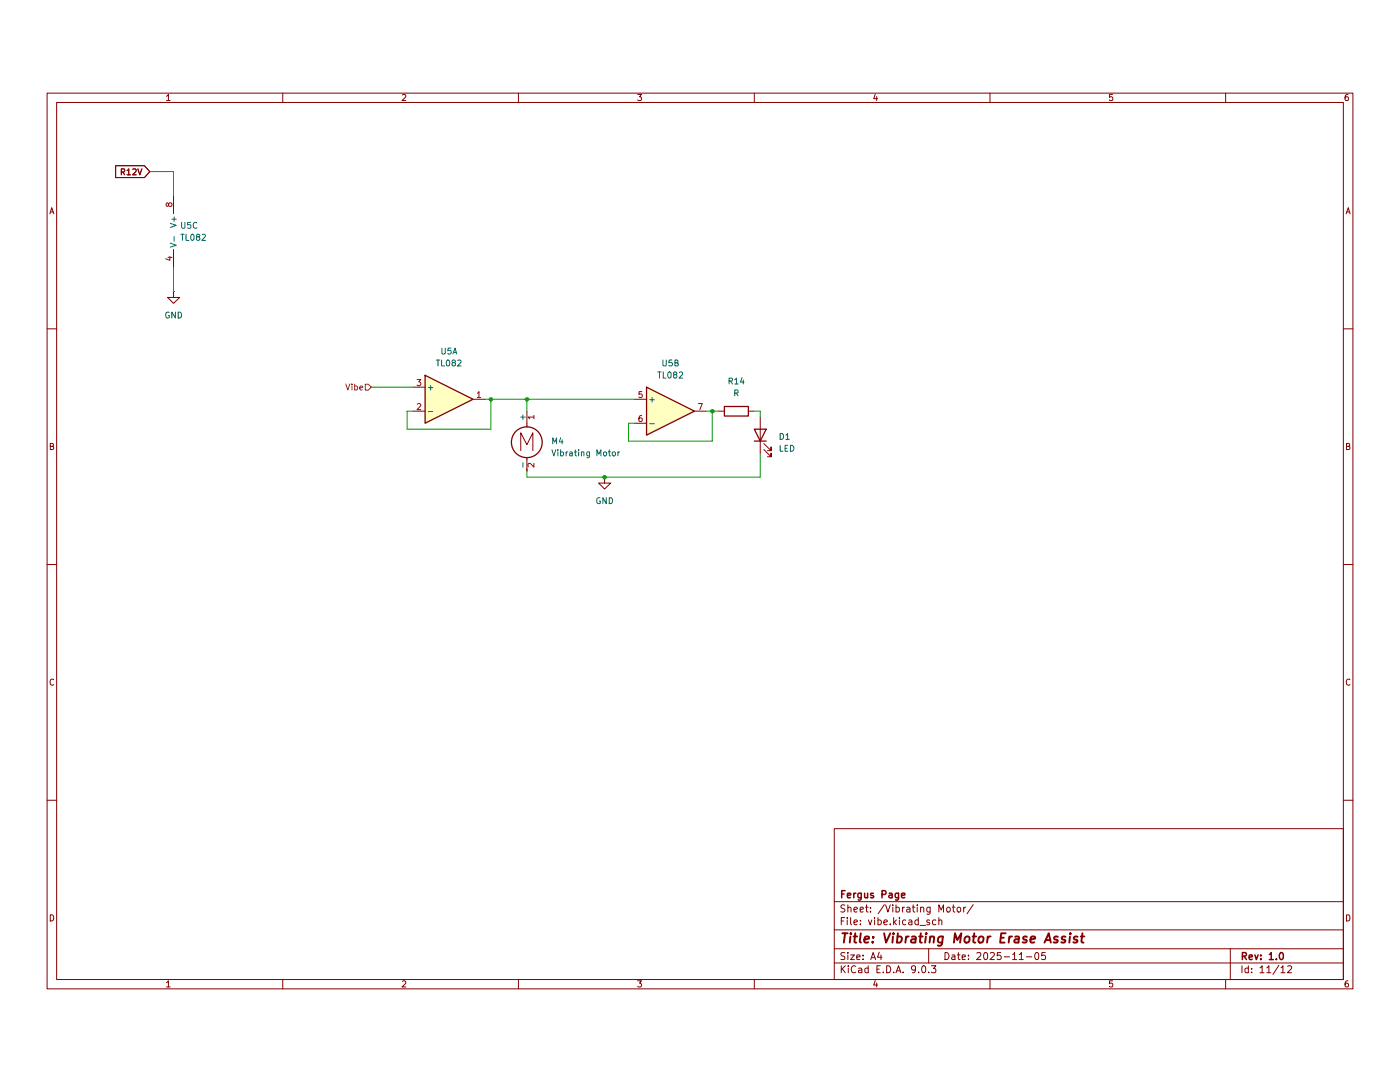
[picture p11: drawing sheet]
(kicad_sch
 (version 20250114)
 (generator "eeschema")
 (generator_version "9.0")
 (paper "A4")
 (title_block
  (title "Vibrating Motor Erase Assist")
  (date "2025-11-05")
  (rev "1.0")
  (company "Fergus Page"))
 (lib_symbols
  (symbol "Amplifier_Operational:TL082"
   (pin_names
    (offset 0.127)) (exclude_from_sim no) (in_bom yes) (on_board yes)
   (property "Reference" "U" (at 0 5.08 0) (effects (font (size 1.27 1.27)) (justify left)))
   (property "Value" "TL082" (at 0 -5.08 0) (effects (font (size 1.27 1.27)) (justify left)))
   (property "Footprint" "" (at 0 0 0) (effects (font (size 1.27 1.27)) (hide yes)))
   (property "Datasheet" "http://www.ti.com/lit/ds/symlink/tl081.pdf" (at 0 0 0) (effects (font (size 1.27 1.27)) (hide yes)))
   (property "Description" "Dual JFET-Input Operational Amplifiers, DIP-8/SOIC-8/SSOP-8" (at 0 0 0) (effects (font (size 1.27 1.27)) (hide yes)))
   (property "ki_locked" "" (at 0 0 0) (effects (font (size 1.27 1.27))))
   (symbol "TL082_1_1"
    (polyline (pts (xy -5.08 5.08) (xy 5.08 0) (xy -5.08 -5.08) (xy -5.08 5.08)) (stroke (width 0.254) (type default)) (fill (type background)))
    (pin input line (at -7.62 2.54 0) (length 2.54) (name "+" (effects (font (size 1.27 1.27)))) (number "3" (effects (font (size 1.27 1.27)))))
    (pin input line (at -7.62 -2.54 0) (length 2.54) (name "-" (effects (font (size 1.27 1.27)))) (number "2" (effects (font (size 1.27 1.27)))))
    (pin output line (at 7.62 0 180) (length 2.54) (name "~" (effects (font (size 1.27 1.27)))) (number "1" (effects (font (size 1.27 1.27))))))
   (symbol "TL082_2_1"
    (polyline (pts (xy -5.08 5.08) (xy 5.08 0) (xy -5.08 -5.08) (xy -5.08 5.08)) (stroke (width 0.254) (type default)) (fill (type background)))
    (pin input line (at -7.62 2.54 0) (length 2.54) (name "+" (effects (font (size 1.27 1.27)))) (number "5" (effects (font (size 1.27 1.27)))))
    (pin input line (at -7.62 -2.54 0) (length 2.54) (name "-" (effects (font (size 1.27 1.27)))) (number "6" (effects (font (size 1.27 1.27)))))
    (pin output line (at 7.62 0 180) (length 2.54) (name "~" (effects (font (size 1.27 1.27)))) (number "7" (effects (font (size 1.27 1.27))))))
   (symbol "TL082_3_1"
    (pin power_in line (at -2.54 7.62 270) (length 3.81) (name "V+" (effects (font (size 1.27 1.27)))) (number "8" (effects (font (size 1.27 1.27)))))
    (pin power_in line (at -2.54 -7.62 90) (length 3.81) (name "V-" (effects (font (size 1.27 1.27)))) (number "4" (effects (font (size 1.27 1.27))))))
   (embedded_fonts no))
  (symbol "Device:LED"
   (pin_numbers (hide yes))
   (pin_names
    (offset 1.016) (hide yes)) (exclude_from_sim no) (in_bom yes) (on_board yes)
   (property "Reference" "D" (at 0 2.54 0) (effects (font (size 1.27 1.27))))
   (property "Value" "LED" (at 0 -2.54 0) (effects (font (size 1.27 1.27))))
   (property "Footprint" "" (at 0 0 0) (effects (font (size 1.27 1.27)) (hide yes)))
   (property "Datasheet" "~" (at 0 0 0) (effects (font (size 1.27 1.27)) (hide yes)))
   (property "Description" "Light emitting diode" (at 0 0 0) (effects (font (size 1.27 1.27)) (hide yes)))
   (property "Sim.Pins" "1=K 2=A" (at 0 0 0) (effects (font (size 1.27 1.27)) (hide yes)))
   (symbol "LED_0_1"
    (polyline (pts (xy -3.048 -0.762) (xy -4.572 -2.286) (xy -3.81 -2.286) (xy -4.572 -2.286) (xy -4.572 -1.524)) (stroke (width 0) (type default)) (fill (type none)))
    (polyline (pts (xy -1.778 -0.762) (xy -3.302 -2.286) (xy -2.54 -2.286) (xy -3.302 -2.286) (xy -3.302 -1.524)) (stroke (width 0) (type default)) (fill (type none)))
    (polyline (pts (xy -1.27 0) (xy 1.27 0)) (stroke (width 0) (type default)) (fill (type none)))
    (polyline (pts (xy -1.27 -1.27) (xy -1.27 1.27)) (stroke (width 0.254) (type default)) (fill (type none)))
    (polyline (pts (xy 1.27 -1.27) (xy 1.27 1.27) (xy -1.27 0) (xy 1.27 -1.27)) (stroke (width 0.254) (type default)) (fill (type none))))
   (symbol "LED_1_1"
    (pin passive line (at -3.81 0 0) (length 2.54) (name "K" (effects (font (size 1.27 1.27)))) (number "1" (effects (font (size 1.27 1.27)))))
    (pin passive line (at 3.81 0 180) (length 2.54) (name "A" (effects (font (size 1.27 1.27)))) (number "2" (effects (font (size 1.27 1.27))))))
   (embedded_fonts no))
  (symbol "Device:R"
   (pin_numbers (hide yes))
   (pin_names
    (offset 0)) (exclude_from_sim no) (in_bom yes) (on_board yes)
   (property "Reference" "R" (at 2.032 0 90) (effects (font (size 1.27 1.27))))
   (property "Value" "R" (at 0 0 90) (effects (font (size 1.27 1.27))))
   (property "Footprint" "" (at -1.778 0 90) (effects (font (size 1.27 1.27)) (hide yes)))
   (property "Datasheet" "~" (at 0 0 0) (effects (font (size 1.27 1.27)) (hide yes)))
   (property "Description" "Resistor" (at 0 0 0) (effects (font (size 1.27 1.27)) (hide yes)))
   (symbol "R_0_1"
    (rectangle (start -1.016 -2.54) (end 1.016 2.54) (stroke (width 0.254) (type default)) (fill (type none))))
   (symbol "R_1_1"
    (pin passive line (at 0 3.81 270) (length 1.27) (name "~" (effects (font (size 1.27 1.27)))) (number "1" (effects (font (size 1.27 1.27)))))
    (pin passive line (at 0 -3.81 90) (length 1.27) (name "~" (effects (font (size 1.27 1.27)))) (number "2" (effects (font (size 1.27 1.27))))))
   (embedded_fonts no))
  (symbol "Motor:Motor_DC"
   (pin_names
    (offset 0)) (exclude_from_sim no) (in_bom yes) (on_board yes)
   (property "Reference" "M" (at 2.54 2.54 0) (effects (font (size 1.27 1.27)) (justify left)))
   (property "Value" "Motor_DC" (at 2.54 -5.08 0) (effects (font (size 1.27 1.27)) (justify left top)))
   (property "Footprint" "" (at 0 -2.286 0) (effects (font (size 1.27 1.27)) (hide yes)))
   (property "Datasheet" "~" (at 0 -2.286 0) (effects (font (size 1.27 1.27)) (hide yes)))
   (property "Description" "DC Motor" (at 0 0 0) (effects (font (size 1.27 1.27)) (hide yes)))
   (symbol "Motor_DC_0_0"
    (polyline (pts (xy -1.27 -3.302) (xy -1.27 0.508) (xy 0 -2.032) (xy 1.27 0.508) (xy 1.27 -3.302)) (stroke (width 0) (type default)) (fill (type none))))
   (symbol "Motor_DC_0_1"
    (polyline (pts (xy 0 2.032) (xy 0 2.54)) (stroke (width 0) (type default)) (fill (type none)))
    (polyline (pts (xy 0 1.7272) (xy 0 2.0828)) (stroke (width 0) (type default)) (fill (type none)))
    (circle (center 0 -1.524) (radius 3.2512) (stroke (width 0.254) (type default)) (fill (type none)))
    (polyline (pts (xy 0 -4.7752) (xy 0 -5.1816)) (stroke (width 0) (type default)) (fill (type none)))
    (polyline (pts (xy 0 -7.62) (xy 0 -7.112)) (stroke (width 0) (type default)) (fill (type none))))
   (symbol "Motor_DC_1_1"
    (pin passive line (at 0 5.08 270) (length 2.54) (name "+" (effects (font (size 1.27 1.27)))) (number "1" (effects (font (size 1.27 1.27)))))
    (pin passive line (at 0 -7.62 90) (length 2.54) (name "-" (effects (font (size 1.27 1.27)))) (number "2" (effects (font (size 1.27 1.27))))))
   (embedded_fonts no))
  (symbol "power:GND"
   (power)
   (pin_numbers (hide yes))
   (pin_names
    (offset 0) (hide yes)) (exclude_from_sim no) (in_bom yes) (on_board yes)
   (property "Reference" "#PWR" (at 0 -6.35 0) (effects (font (size 1.27 1.27)) (hide yes)))
   (property "Value" "GND" (at 0 -3.81 0) (effects (font (size 1.27 1.27))))
   (property "Footprint" "" (at 0 0 0) (effects (font (size 1.27 1.27)) (hide yes)))
   (property "Datasheet" "" (at 0 0 0) (effects (font (size 1.27 1.27)) (hide yes)))
   (property "Description" "Power symbol creates a global label with name \"GND\" , ground" (at 0 0 0) (effects (font (size 1.27 1.27)) (hide yes)))
   (symbol "GND_0_1"
    (polyline (pts (xy 0 0) (xy 0 -1.27) (xy 1.27 -1.27) (xy 0 -2.54) (xy -1.27 -1.27) (xy 0 -1.27)) (stroke (width 0) (type default)) (fill (type none))))
   (symbol "GND_1_1"
    (pin power_in line (at 0 0 270) (length 0) (name "~" (effects (font (size 1.27 1.27)))) (number "1" (effects (font (size 1.27 1.27))))))
   (embedded_fonts no)))
 (junction
  (at 128.27 91.44)
  (diameter 0)
  (color 0 0 0 0))
 (junction
  (at 104.14 74.93)
  (diameter 0)
  (color 0 0 0 0))
 (junction
  (at 151.13 77.47)
  (diameter 0)
  (color 0 0 0 0))
 (junction
  (at 111.76 74.93)
  (diameter 0)
  (color 0 0 0 0))
 (wire
  (pts (xy 104.14 74.93) (xy 102.87 74.93))
  (stroke (width 0) (type default)))
 (wire
  (pts (xy 111.76 91.44) (xy 111.76 90.17))
  (stroke (width 0) (type default)))
 (wire
  (pts (xy 36.83 26.67) (xy 36.83 31.75))
  (stroke (width 0) (type default)))
 (wire
  (pts (xy 36.83 46.99) (xy 36.83 52.07))
  (stroke (width 0) (type default)))
 (wire
  (pts (xy 128.27 91.44) (xy 111.76 91.44))
  (stroke (width 0) (type default)))
 (wire
  (pts (xy 111.76 74.93) (xy 104.14 74.93))
  (stroke (width 0) (type default)))
 (wire
  (pts (xy 111.76 74.93) (xy 134.62 74.93))
  (stroke (width 0) (type default)))
 (wire
  (pts (xy 161.29 77.47) (xy 160.02 77.47))
  (stroke (width 0) (type default)))
 (wire
  (pts (xy 161.29 78.74) (xy 161.29 77.47))
  (stroke (width 0) (type default)))
 (wire
  (pts (xy 161.29 91.44) (xy 128.27 91.44))
  (stroke (width 0) (type default)))
 (wire
  (pts (xy 86.36 81.28) (xy 104.14 81.28))
  (stroke (width 0) (type default)))
 (wire
  (pts (xy 111.76 77.47) (xy 111.76 74.93))
  (stroke (width 0) (type default)))
 (wire
  (pts (xy 87.63 77.47) (xy 86.36 77.47))
  (stroke (width 0) (type default)))
 (wire
  (pts (xy 151.13 77.47) (xy 151.13 83.82))
  (stroke (width 0) (type default)))
 (wire
  (pts (xy 78.74 72.39) (xy 87.63 72.39))
  (stroke (width 0) (type default)))
 (wire
  (pts (xy 133.35 80.01) (xy 133.35 83.82))
  (stroke (width 0) (type default)))
 (wire
  (pts (xy 151.13 77.47) (xy 152.4 77.47))
  (stroke (width 0) (type default)))
 (wire
  (pts (xy 134.62 80.01) (xy 133.35 80.01))
  (stroke (width 0) (type default)))
 (wire
  (pts (xy 104.14 81.28) (xy 104.14 74.93))
  (stroke (width 0) (type default)))
 (wire
  (pts (xy 161.29 86.36) (xy 161.29 91.44))
  (stroke (width 0) (type default)))
 (wire
  (pts (xy 133.35 83.82) (xy 151.13 83.82))
  (stroke (width 0) (type default)))
 (wire
  (pts (xy 86.36 77.47) (xy 86.36 81.28))
  (stroke (width 0) (type default)))
 (wire
  (pts (xy 31.75 26.67) (xy 36.83 26.67))
  (stroke (width 0) (type default)))
 (wire
  (pts (xy 149.86 77.47) (xy 151.13 77.47))
  (stroke (width 0) (type default)))
 (global_label "R12V"
  (shape input)
  (at 31.75 26.67 180)
  (fields_autoplaced yes)
  (effects (font (size 1.27 1.27)) (justify right))
  (property "Intersheetrefs" "${INTERSHEET_REFS}" (at 23.9872 26.67 0) (effects (font (size 1.27 1.27)) (justify right) (hide yes))))
 (hierarchical_label "Vibe"
  (shape input)
  (at 78.74 72.39 180)
  (effects (font (size 1.27 1.27)) (justify right)))
 (symbol
  (lib_id "power:GND")
  (at 128.27 91.44 0)
  (unit 1)
  (exclude_from_sim no)
  (in_bom yes)
  (on_board yes)
  (dnp no)
  (fields_autoplaced yes)
  (property "Reference" "#PWR014" (at 128.27 97.79 0) (effects (font (size 1.27 1.27)) (hide yes)))
  (property "Value" "GND" (at 128.27 96.52 0) (effects (font (size 1.27 1.27))))
  (property "Footprint" "" (at 128.27 91.44 0) (effects (font (size 1.27 1.27)) (hide yes)))
  (property "Datasheet" "" (at 128.27 91.44 0) (effects (font (size 1.27 1.27)) (hide yes)))
  (property "Description" "Power symbol creates a global label with name \"GND\" , ground" (at 128.27 91.44 0) (effects (font (size 1.27 1.27)) (hide yes)))
  (pin "1"))
 (symbol
  (lib_id "Amplifier_Operational:TL082")
  (at 142.24 77.47 0)
  (unit 2)
  (exclude_from_sim no)
  (in_bom yes)
  (on_board yes)
  (dnp no)
  (fields_autoplaced yes)
  (property "Reference" "U5" (at 142.24 67.31 0) (effects (font (size 1.27 1.27))))
  (property "Value" "TL082" (at 142.24 69.85 0) (effects (font (size 1.27 1.27))))
  (property "Footprint" "" (at 142.24 77.47 0) (effects (font (size 1.27 1.27)) (hide yes)))
  (property "Datasheet" "http://www.ti.com/lit/ds/symlink/tl081.pdf" (at 142.24 77.47 0) (effects (font (size 1.27 1.27)) (hide yes)))
  (property "Description" "Dual JFET-Input Operational Amplifiers, DIP-8/SOIC-8/SSOP-8" (at 142.24 77.47 0) (effects (font (size 1.27 1.27)) (hide yes)))
  (pin "7")
  (pin "2")
  (pin "5")
  (pin "6")
  (pin "3")
  (pin "1")
  (pin "8")
  (pin "4"))
 (symbol
  (lib_id "power:GND")
  (at 36.83 52.07 0)
  (unit 1)
  (exclude_from_sim no)
  (in_bom yes)
  (on_board yes)
  (dnp no)
  (fields_autoplaced yes)
  (property "Reference" "#PWR013" (at 36.83 58.42 0) (effects (font (size 1.27 1.27)) (hide yes)))
  (property "Value" "GND" (at 36.83 57.15 0) (effects (font (size 1.27 1.27))))
  (property "Footprint" "" (at 36.83 52.07 0) (effects (font (size 1.27 1.27)) (hide yes)))
  (property "Datasheet" "" (at 36.83 52.07 0) (effects (font (size 1.27 1.27)) (hide yes)))
  (property "Description" "Power symbol creates a global label with name \"GND\" , ground" (at 36.83 52.07 0) (effects (font (size 1.27 1.27)) (hide yes)))
  (pin "1"))
 (symbol
  (lib_id "Device:LED")
  (at 161.29 82.55 90)
  (unit 1)
  (exclude_from_sim no)
  (in_bom yes)
  (on_board yes)
  (dnp no)
  (fields_autoplaced yes)
  (property "Reference" "D1" (at 165.1 82.8674 90) (effects (font (size 1.27 1.27)) (justify right)))
  (property "Value" "LED" (at 165.1 85.4074 90) (effects (font (size 1.27 1.27)) (justify right)))
  (property "Footprint" "" (at 161.29 82.55 0) (effects (font (size 1.27 1.27)) (hide yes)))
  (property "Datasheet" "~" (at 161.29 82.55 0) (effects (font (size 1.27 1.27)) (hide yes)))
  (property "Description" "Light emitting diode" (at 161.29 82.55 0) (effects (font (size 1.27 1.27)) (hide yes)))
  (property "Sim.Pins" "1=K 2=A" (at 161.29 82.55 0) (effects (font (size 1.27 1.27)) (hide yes)))
  (pin "2")
  (pin "1"))
 (symbol
  (lib_id "Device:R")
  (at 156.21 77.47 90)
  (unit 1)
  (exclude_from_sim no)
  (in_bom yes)
  (on_board yes)
  (dnp no)
  (fields_autoplaced yes)
  (property "Reference" "R14" (at 156.21 71.12 90) (effects (font (size 1.27 1.27))))
  (property "Value" "R" (at 156.21 73.66 90) (effects (font (size 1.27 1.27))))
  (property "Footprint" "" (at 156.21 79.248 90) (effects (font (size 1.27 1.27)) (hide yes)))
  (property "Datasheet" "~" (at 156.21 77.47 0) (effects (font (size 1.27 1.27)) (hide yes)))
  (property "Description" "Resistor" (at 156.21 77.47 0) (effects (font (size 1.27 1.27)) (hide yes)))
  (pin "1")
  (pin "2"))
 (symbol
  (lib_id "Amplifier_Operational:TL082")
  (at 95.25 74.93 0)
  (unit 1)
  (exclude_from_sim no)
  (in_bom yes)
  (on_board yes)
  (dnp no)
  (fields_autoplaced yes)
  (property "Reference" "U5" (at 95.25 64.77 0) (effects (font (size 1.27 1.27))))
  (property "Value" "TL082" (at 95.25 67.31 0) (effects (font (size 1.27 1.27))))
  (property "Footprint" "" (at 95.25 74.93 0) (effects (font (size 1.27 1.27)) (hide yes)))
  (property "Datasheet" "http://www.ti.com/lit/ds/symlink/tl081.pdf" (at 95.25 74.93 0) (effects (font (size 1.27 1.27)) (hide yes)))
  (property "Description" "Dual JFET-Input Operational Amplifiers, DIP-8/SOIC-8/SSOP-8" (at 95.25 74.93 0) (effects (font (size 1.27 1.27)) (hide yes)))
  (pin "7")
  (pin "2")
  (pin "5")
  (pin "6")
  (pin "3")
  (pin "1")
  (pin "8")
  (pin "4"))
 (symbol
  (lib_id "Amplifier_Operational:TL082")
  (at 39.37 39.37 0)
  (unit 3)
  (exclude_from_sim no)
  (in_bom yes)
  (on_board yes)
  (dnp no)
  (fields_autoplaced yes)
  (property "Reference" "U5" (at 38.1 38.0999 0) (effects (font (size 1.27 1.27)) (justify left)))
  (property "Value" "TL082" (at 38.1 40.6399 0) (effects (font (size 1.27 1.27)) (justify left)))
  (property "Footprint" "" (at 39.37 39.37 0) (effects (font (size 1.27 1.27)) (hide yes)))
  (property "Datasheet" "http://www.ti.com/lit/ds/symlink/tl081.pdf" (at 39.37 39.37 0) (effects (font (size 1.27 1.27)) (hide yes)))
  (property "Description" "Dual JFET-Input Operational Amplifiers, DIP-8/SOIC-8/SSOP-8" (at 39.37 39.37 0) (effects (font (size 1.27 1.27)) (hide yes)))
  (pin "7")
  (pin "2")
  (pin "5")
  (pin "6")
  (pin "3")
  (pin "1")
  (pin "8")
  (pin "4"))
 (symbol
  (lib_id "Motor:Motor_DC")
  (at 111.76 82.55 0)
  (unit 1)
  (exclude_from_sim no)
  (in_bom yes)
  (on_board yes)
  (dnp no)
  (fields_autoplaced yes)
  (property "Reference" "M4" (at 116.84 83.8199 0) (effects (font (size 1.27 1.27)) (justify left)))
  (property "Value" "Vibrating Motor" (at 116.84 86.3599 0) (effects (font (size 1.27 1.27)) (justify left)))
  (property "Footprint" "" (at 111.76 84.836 0) (effects (font (size 1.27 1.27)) (hide yes)))
  (property "Datasheet" "~" (at 111.76 84.836 0) (effects (font (size 1.27 1.27)) (hide yes)))
  (property "Description" "DC Motor" (at 111.76 82.55 0) (effects (font (size 1.27 1.27)) (hide yes)))
  (pin "1")
  (pin "2")))
